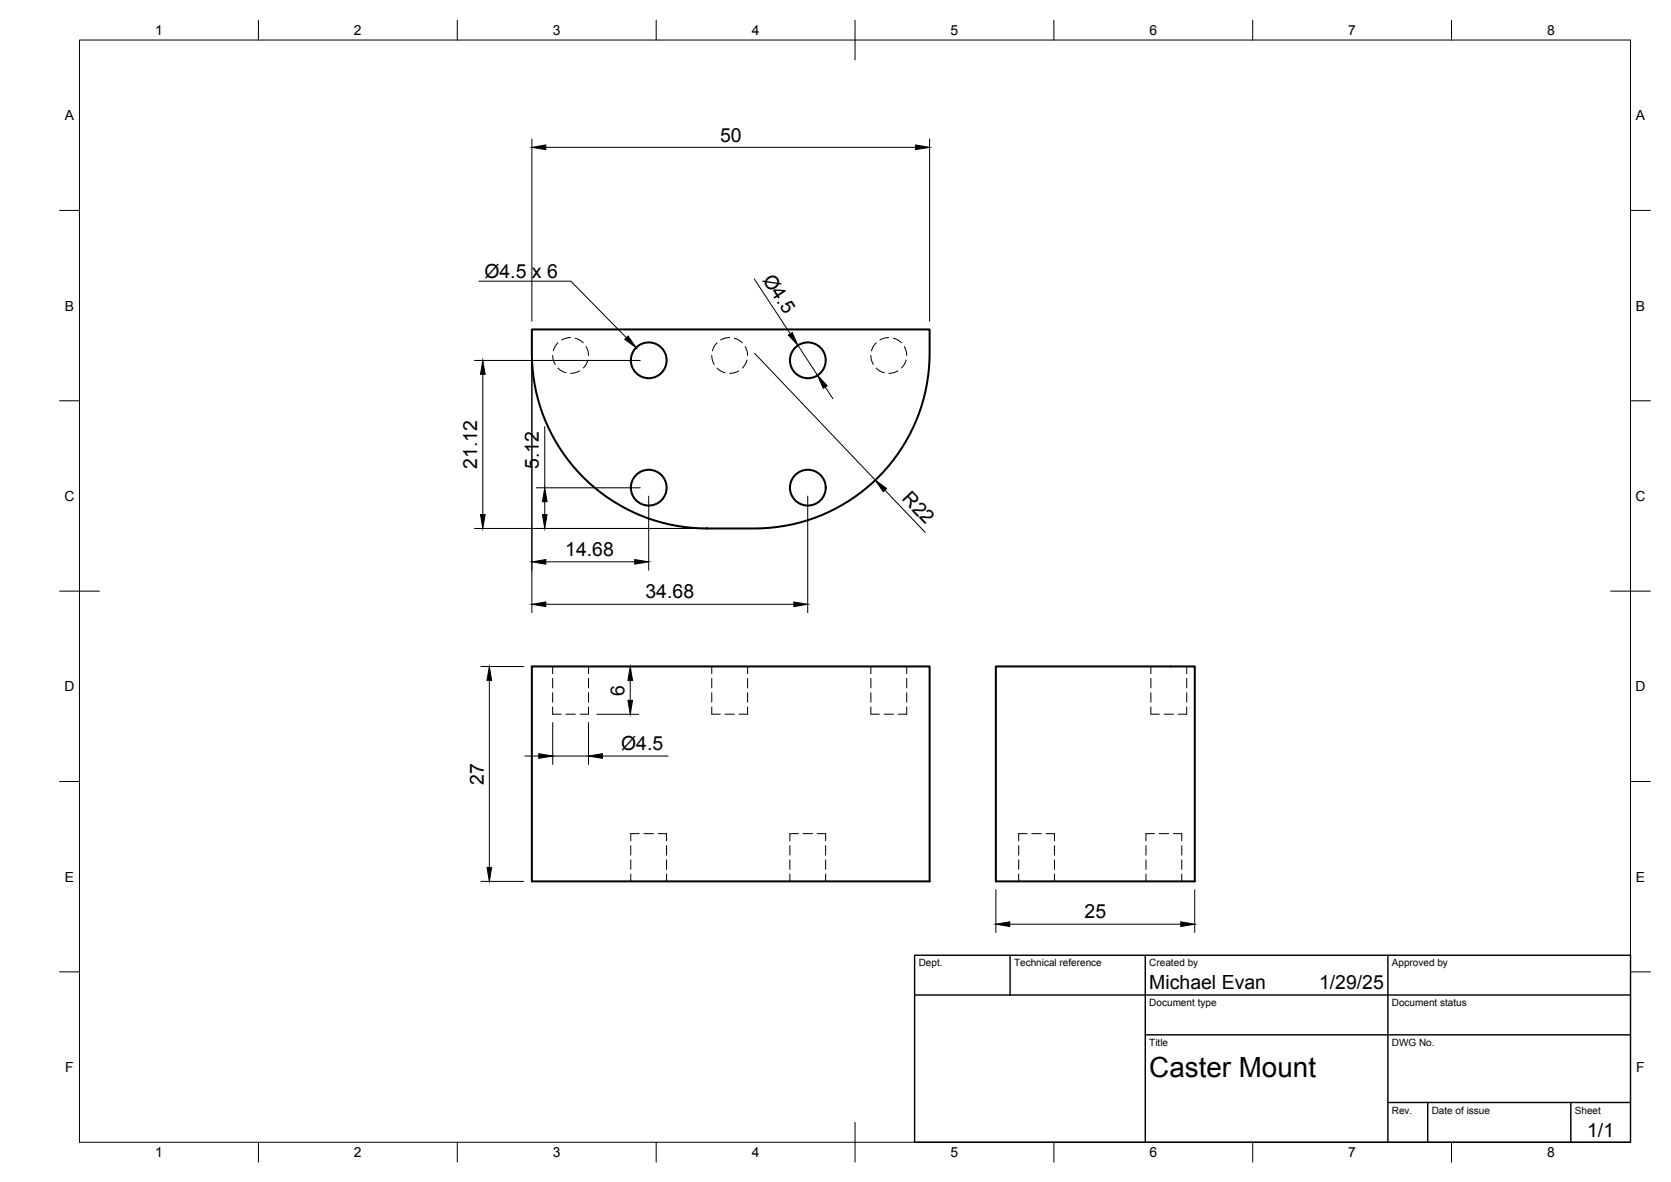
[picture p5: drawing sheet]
<svg xmlns="http://www.w3.org/2000/svg" width="420mm" height="297mm" viewBox="0 0 420 297" stroke-linecap="round" stroke-linejoin="round" font-family="sans-serif">
<g fill="none" stroke="#000" stroke-width=".51">
<path d="M133.7 82.8h100a55.7 55.7 0 0 1-1.5 17.4 44 44 0 0 1-42.5 32.6h-12a44 44 0 0 1-44-44zM133.7 167.5h100v54h-100zM250.4 167.5h50v54h-50z"/>
<circle cx="163.1" cy="90.5" r="4.5"/>
<circle cx="203.1" cy="90.5" r="4.5"/>
<circle cx="163.1" cy="122.6" r="4.5"/>
<circle cx="203.1" cy="122.6" r="4.5"/>
</g>
<g fill="none" stroke="#000" stroke-width=".25">
<path d="M20 10.1h390v276.9h-390zM65 5.1v5M115 5.1v5M165 5.1v5M215 5.1v10M265 5.1v5M315 5.1v5M365 5.1v5M133.7 34.9v45.8M137.2 37h93M233.7 34.9v45.8M15 52.9h5"/>
<path d="M410 52.9h5M120.4 70.7h23.1l14 14.2M189.7 70.1l9 13.8M119.3 90.6h41.7M121.4 94.1v35.2M133.7 90.9v63.1M139 89.3l.1 1.2 .5 1.1M140.3 86.2l-.7 .8-.5 1.2M140.3 92.5l1.1 .8 .9 .4M143.5 84.8l-.9 .1-1.4 .5M144.6 85l.9 .3 1.1 .9M145.7 93.2l-1.3 .5-.9 .1"/>
<path d="M147.4 87.1l.4 1 .2 1.2M147.8 90.5l-.5 1.2-.6 .8M179 89.3l.1 1.2 .5 1.1M180.3 86.2l-.7 .8-.5 1.2M180.3 92.5l1.1 .8 .9 .4M183.5 84.8l-.9 .1-1.4 .5M184.6 85l.9 .3 1.1 .9M185.7 93.2l-1.3 .5-.9 .1M187.4 87.1l.4 1 .2 1.2M187.8 90.5l-.5 1.2-.6 .8M189.7 88.8l30.4 31.9M200.6 86.8l5 7.5"/>
<path d="M207.5 97.3l1.9 2.9M219 89.3l.1 1.2 .5 1.1M220.3 86.2l-.7 .8-.5 1.2M220.3 92.5l1.1 .8 .9 .4M223.5 84.8l-.9 .1-1.4 .5M224.6 85l1 .3 1.1 .9M225.7 93.2l-1.3 .5-.9 .1M227.4 87.1l.4 1 .2 1.2M227.8 90.5l-.5 1.2-.6 .8M15 100.7h5M137 107.2v15.4M410 100.7h5"/>
<path d="M119.3 132.8h56.3M134.9 122.6h26.1M137 126.1v3.2M163.1 124.7v18.6M203.1 124.7v29.3M222.5 123.2l10.1 10.6M15 148.6h10M137.2 151.9h62.4M137.2 141.2h22.4M405 148.6h10M120.9 167.5h10.7M123 171v47"/>
<path d="M139 177.7v1.8h2.1M139 167.5v1.8M139 170.5v2.4M139 174.1v2.4M142.3 179.5h2.4M148 177.7v1.8h-2.1M148 167.5v1.8M148 170.5v2.4M148 174.1v2.4M150.1 167.5h10.5M150.1 179.5h10.5M158.5 171v5"/>
<path d="M179 177.7v1.8h2.1M179 167.5v1.8M179 170.5v2.4M179 174.1v2.4M182.3 179.5h2.4M188 177.7v1.8h-2.1M188 167.5v1.8M188 170.5v2.4M188 174.1v2.4M219 177.7v1.8h2.1M219 167.5v1.8M219 170.5v2.4"/>
<path d="M219 174.1v2.4M222.3 179.5h2.4M228 177.7v1.8h-2.1M228 167.5v1.8M228 170.5v2.4M228 174.1v2.4M289.4 177.7v1.8h2.1M289.4 167.5v1.8M289.4 170.5v2.4M289.4 174.1v2.4M292.7 179.5h2.4M298.4 177.7v1.8h-2.1"/>
<path d="M298.4 167.5v1.8M298.4 170.5v2.4M298.4 174.1v2.4M15 196.4h5M132 190h3.5M139 181.6v10.5M139 190h9M148 181.6v10.5M151.5 190h16.5M410 196.4h5M158.6 212.5v2.4M158.6 216.1v2.4"/>
<path d="M158.6 219.7v1.8M160.7 209.5h-2.1v1.8M161.9 209.5h2.4M165.5 209.5h2.1v1.8M167.6 212.5v2.4M167.6 216.1v2.4M167.6 219.7v1.8M198.6 212.5v2.4M198.6 216.1v2.4M198.6 219.7v1.8M200.7 209.5h-2.1v1.8M201.9 209.5h2.4"/>
<path d="M205.5 209.5h2.1v1.8M207.6 212.5v2.4M207.6 216.1v2.4M207.6 219.7v1.8M256.1 212.5v2.4M256.1 216.1v2.4M256.1 219.7v1.8M258.3 209.5h-2.2v1.8M259.4 209.5h2.4M263 209.5h2.1v1.8M265.1 212.5v2.4M265.1 216.1v2.4"/>
<path d="M265.1 219.7v1.8M288.1 212.5v2.4M288.1 216.1v2.4M288.1 219.7v1.8M290.3 209.5h-2.2v1.8M291.4 209.5h2.4M295 209.5h2.1v1.8M297.1 212.5v2.4M297.1 216.1v2.4M297.1 219.7v1.8M120.9 221.5h10.7M250.4 223.6v10.7"/>
<path d="M253.9 232.2h43M300.4 223.6v10.7M15 244.2h5M410 244.2h5M65 287v5M115 287v5M165 287v5M215 282.1v9.9M265 287v5M315 287v5M365 287v5"/>
</g>
<path d="M230 240.1h180v46.9h-180zM230 250h180M254 240.1v9.9M288 240.1v46.9M349 240.1v46.9M288 260.1h122M349 277.1h61M359 277.1v9.9M395 277.1v9.9" fill="none" stroke="#000" stroke-width=".36"/>
<g fill="#000" stroke="#000" stroke-width=".25">
<path d="M133.7 37l3.5-.6v1.2zM230.2 36.4l3.5 .6-3.5 .6zM121.4 90.6l.6 3.5h-1.2zM157.1 85.3l.8-.8 2.1 2.9zM198.2 84.2l1-.6 1.4 3.2zM205.6 94.3l2.4 2.7-1 .6zM120.8 129.3h1.2l-.6 3.5zM136.4 129.3h1.2l-.6 3.5zM137 122.6l.6 3.5h-1.2zM220.1 120.7l2.8 2.1-.8 .8zM133.7 151.9l3.5-.6v1.1zM133.7 141.2l3.5-.6v1.2z"/>
<path d="M159.6 140.6l3.5 .6-3.5 .6zM199.6 151.3l3.5 .6-3.5 .5zM123 167.5l.6 3.5h-1.2zM158.5 167.5l.5 3.5h-1.1zM157.9 176h1.1l-.5 3.5zM135.5 189.4l3.5 .6-3.5 .6zM148 190l3.5-.6v1.2zM122.4 218h1.2l-.6 3.5zM250.4 232.2l3.5-.5v1.1zM296.9 231.7l3.5 .5-3.5 .6z"/>
</g>
<text font-size="7" x="289" y="270.6">Caster Mount</text>
<g font-size="4.9">
<text x="181" y="35.6">50</text>
<text x="121.8" y="69.9">Ø4.5</text>
<text x="133.7" y="69.9">x 6</text>
<text x="191.6" y="70.3" transform="rotate(57 191.6 70.3)">Ø4.5</text>
<text x="120" y="117.8" transform="rotate(-90 120 117.8)">21.12</text>
<text x="135.5" y="117.9" transform="rotate(-90 135.5 117.9)">5.12</text>
<text x="226.6" y="125.5" transform="rotate(46 226.6 125.5)">R22</text>
<text x="142.1" y="139.7">14.68</text>
<text x="162.3" y="150.4">34.68</text>
<text x="157" y="174.8" transform="rotate(-90 157 174.8)">6</text>
<text x="156.2" y="188.5">Ø4.5</text>
<text x="121.6" y="197.2" transform="rotate(-90 121.6 197.2)">27</text>
<text x="272.7" y="230.8">25</text>
<text x="289" y="248.5">Michael Evan</text>
<text x="331.7" y="248.5">1/29/25</text>
<text x="399.1" y="285.7">1/1</text>
</g>
<g font-size="3.5">
<text x="39" y="8.8">1</text>
<text x="89" y="8.8">2</text>
<text x="139" y="8.8">3</text>
<text x="189" y="8.8">4</text>
<text x="239" y="8.8">5</text>
<text x="289" y="8.8">6</text>
<text x="339" y="8.8">7</text>
<text x="389" y="8.8">8</text>
<text x="16.3" y="30.2">A</text>
<text x="411.3" y="30.2">A</text>
<text x="16.3" y="78">B</text>
<text x="411.3" y="78">B</text>
<text x="16.2" y="125.9">C</text>
<text x="411.2" y="125.9">C</text>
<text x="16.2" y="173.7">D</text>
<text x="411.2" y="173.7">D</text>
<text x="16.3" y="221.6">E</text>
<text x="411.3" y="221.6">E</text>
<text x="16.4" y="269.4">F</text>
<text x="411.4" y="269.4">F</text>
<text x="39" y="290.8">1</text>
<text x="89" y="290.8">2</text>
<text x="139" y="290.8">3</text>
<text x="189" y="290.8">4</text>
<text x="239" y="290.8">5</text>
<text x="289" y="290.8">6</text>
<text x="339" y="290.8">7</text>
<text x="389" y="290.8">8</text>
</g>
<g font-size="2.5">
<text x="231" y="242.9">Dept.</text>
<text x="255" y="242.9">Technical reference</text>
<text x="289" y="242.9">Created by</text>
<text x="350" y="242.9">Approved by</text>
<text x="289" y="252.8">Document type</text>
<text x="350" y="252.8">Document status</text>
<text x="289" y="262.9">Title</text>
<text x="350" y="262.9">DWG No.</text>
<text x="350" y="279.9">Rev.</text>
<text x="360" y="279.9">Date of issue</text>
<text x="396" y="279.9">Sheet</text>
</g>
</svg>
